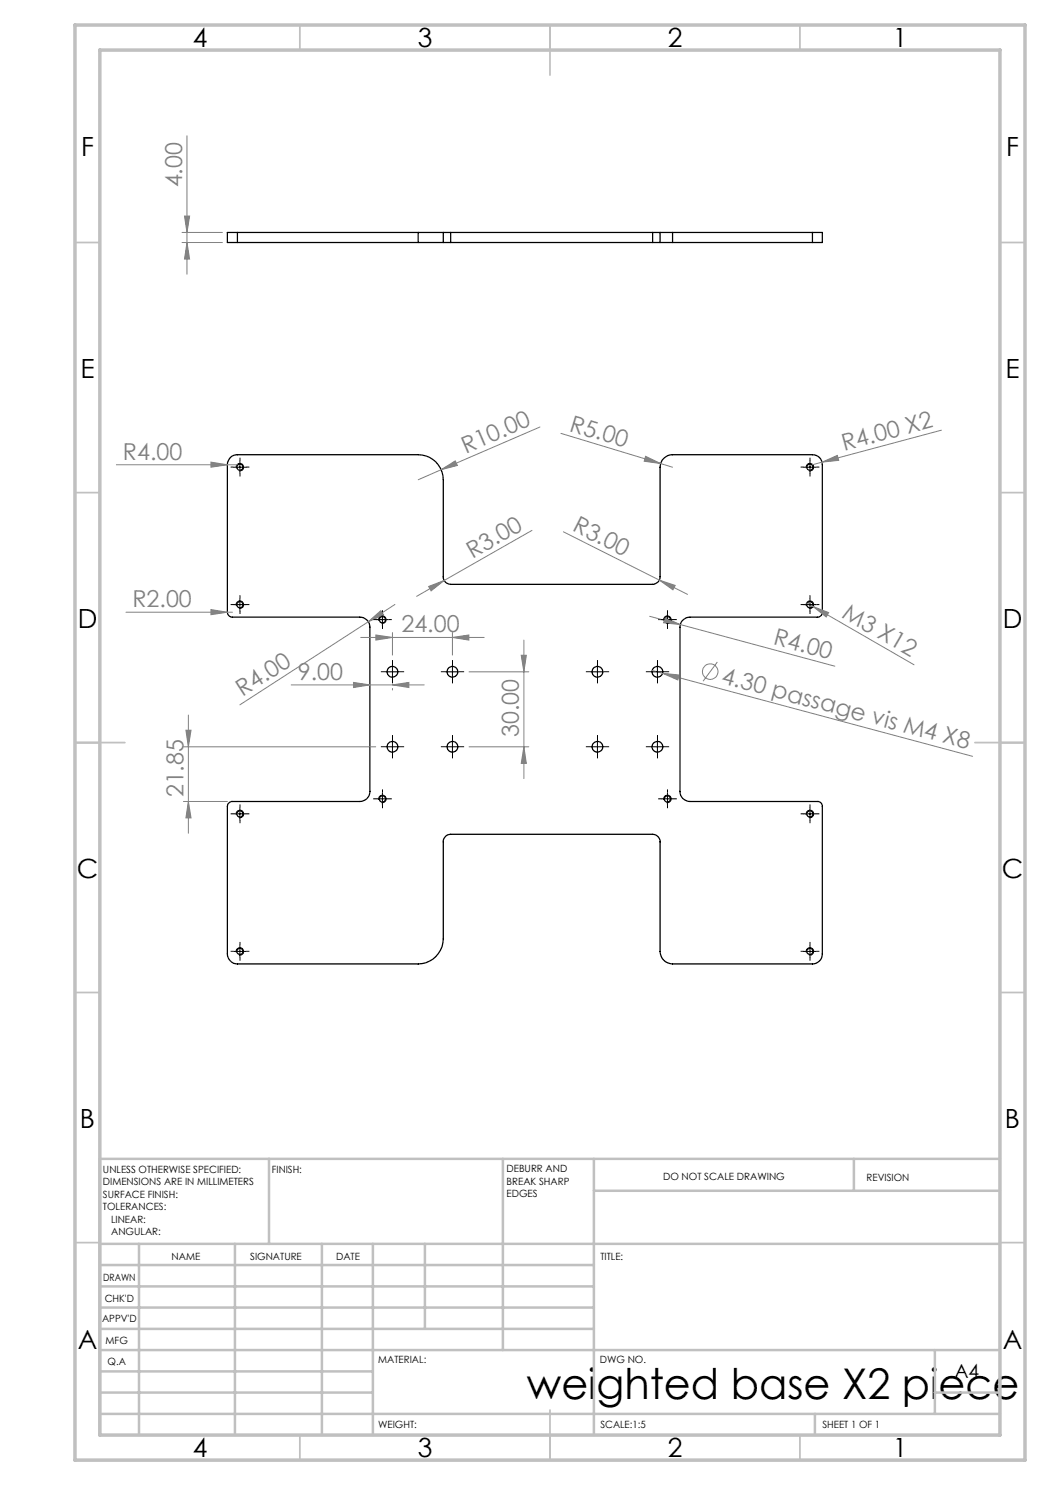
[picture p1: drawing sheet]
<svg xmlns="http://www.w3.org/2000/svg" width="210mm" height="297mm" viewBox="0 0 210 297" stroke-linecap="round" stroke-linejoin="round" font-family="sans-serif">
<g fill="none" stroke="#000" stroke-width=".25">
<path d="M47.5 46.5h-2v2h2M47.5 48.5h36.1M47.5 46.5v2M47.5 46.5h36.1M83.6 48.5h5.1M83.6 46.5h5.1M83.6 46.5v2M88.7 48.5h1.4M88.7 46.5h1.4M88.7 46.5v2M90.1 48.5h40.4M90.1 46.5h40.4"/>
<path d="M90.1 46.5v2M130.5 48.5h1.5M130.5 46.5h1.5M130.5 46.5v2M132 48.5h2.5M132 46.5h2.5M132 46.5v2M134.5 48.5h28M134.5 46.5h28M134.5 46.5v2M162.5 46.5h2v2h-2M162.5 46.5v2"/>
<path d="M46.1 91.5a1.91 1.91 0 0 1 1.4-.6h36.1a5 5 0 0 1 5.1 5.1v19.4a1.51 1.51 0 0 0 1.4 1.5h40.4a1.51 1.51 0 0 0 1.5-1.5v-22a2.53 2.53 0 0 1 2.5-2.5h28a1.93 1.93 0 0 1 2 2.1v29.4a.96 .96 0 0 1-1 1h-25.5a1.99 1.99 0 0 0-2 2v32.9a1.99 1.99 0 0 0 2 2h25.5a.96 .96 0 0 1 1 1v29.5a1.99 1.99 0 0 1-2 2h-28a2.53 2.53 0 0 1-2.5-2.5v-21.9a1.51 1.51 0 0 0-1.5-1.5h-40.4a1.51 1.51 0 0 0-1.4 1.5v19.4a5.1 5.1 0 0 1-5.1 5h-36.1a2.05 2.05 0 0 1-2-2v-29.5a1.02 1.02 0 0 1 1-1h25.5a1.99 1.99 0 0 0 2-2v-32.9a1.99 1.99 0 0 0-2-2h-25.5a1.02 1.02 0 0 1-1-1v-29.4l.1-.8z"/>
<circle cx="48" cy="93.4" r=".63"/>
<circle cx="162" cy="93.4" r=".62"/>
<circle cx="48" cy="120.9" r=".63"/>
<circle cx="76.5" cy="123.9" r=".63"/>
<circle cx="78.5" cy="134.4" r="1.07"/>
<circle cx="90.5" cy="134.4" r="1.07"/>
<circle cx="119.5" cy="134.4" r="1.07"/>
<circle cx="131.5" cy="134.4" r="1.08"/>
<circle cx="133.5" cy="123.9" r=".62"/>
<circle cx="162" cy="120.9" r=".62"/>
<circle cx="76.5" cy="159.8" r=".63"/>
<circle cx="78.5" cy="149.4" r="1.07"/>
<circle cx="90.5" cy="149.4" r="1.07"/>
<circle cx="119.5" cy="149.4" r="1.07"/>
<circle cx="131.5" cy="149.4" r="1.08"/>
<circle cx="133.5" cy="159.8" r=".62"/>
<circle cx="48" cy="162.8" r=".63"/>
<circle cx="162" cy="162.8" r=".62"/>
<circle cx="48" cy="190.3" r=".62"/>
<circle cx="162" cy="190.3" r=".61"/>
</g>
<g fill="none" stroke="#808080" stroke-width=".2">
<path d="M37.4 27.2v27.7M36.4 46.5h8.1M36.4 48.5h8.1M36.9 43.2h1l-.5 3.3zM37.4 48.5l.5 3.3h-1zM23.3 93h24.2M42.2 92.4l3.3 .6-3.3 .4zM88.2 93.9l2.9-1.7 .4 .9zM88.2 93.9l-4.6 2.1M108 85.4l-19.8 8.5M112.2 86.7l19.9 6M129.1 91.3l3 1.4-3.3-.5z"/>
<path d="M132.1 92.7l2.4 .7M164.4 92.4l3.1-1.3 .2 1zM164.4 92.4l-1.9 .6M188.3 86l-23.9 6.4M85.7 117.3l3.1-1.2-2.6 2.1zM88.8 116.1l-5.5 3.2M106.4 106.1l-17.6 10M112.7 106.4l19.2 9.6M131.9 116l3.1 1.1-.4 .9zM131.9 116l5.6 2.9M25.2 122.4h21.3M42.2 121.9l3.3 .5-3.3 .5z"/>
<path d="M58.2 137h26.6M70.7 136.5l3.3 .5-3.3 .5zM72.1 127.5h24.7M73.7 124.4l2.5-2.3 .5 .9zM73.7 124.4l-25.7 16.6M75.2 127l3.3 .5-3.3 .5zM78.5 137l3.3-.5v1zM78.5 126.5v4.5M78.5 137.7v.3M79 120.9l-5.3 3.5M90.5 127.5l3.3-.5v1zM90.5 126.5v4.5"/>
<path d="M93.8 134.4h12M104.2 131.1h1.1l-.5 3.3zM104.8 128v27.7M129.9 123.3l6.2 1.6M130.5 134.1l2 .6M132.5 134.7l3.4 .3-.3 1zM132.5 134.7l62 16.6M133 123.6l3.1 1.3-3.4-.3zM136.1 124.9l30.9 8.3M143.5 132.4l-2.9 3.8M161.3 120.6l1.3 .7M162.6 121.3l3.1 1.2-.5 .9z"/>
<path d="M162.6 121.3l20.2 11.7M36.7 149.4h38.4M37.2 146h1l-.5 3.4zM37.7 143v23.6M93.8 149.4h12M104.8 149.4l.5 3.3h-1.1zM36.7 160.3h8.8M37.7 160.3l.5 3.3h-1z"/>
<circle cx="142" cy="134.3" r="1.55"/>
</g>
<g fill="none" stroke="#000" stroke-width=".2">
<path d="M46.7 93.4h2.5M47.3 93.6a.74 .74 0 0 1 .6-.9 .74 .74 0 0 1 .8 .8 .74 .74 0 0 1-.9 .7M48 92.2v2.5M160.7 93.4h2.5M161.3 93.6a.75 .75 0 0 1 .6-.9 .75 .75 0 0 1 .8 .8 .75 .75 0 0 1-.9 .7M162 92.2v2.5M48 119.7v2.5M162 119.7v2.5M46.7 120.9h2.5M47.3 121.1a.75 .75 0 0 1 .6-.9 .75 .75 0 0 1 .8 .8 .75 .75 0 0 1-.9 .7M75.2 123.9h2.5M75.7 124.1a.76 .76 0 0 1 .7-.9 .76 .76 0 0 1 .8 .8 .76 .76 0 0 1-.9 .7"/>
<path d="M76.5 122.7v2.5M77.2 134.4h2.5M78.5 133.1v2.5M89.2 134.4h2.5M90.5 133.1v2.5M118.2 134.4h2.5M119.5 133.1v2.5M130.2 134.4h2.5M131.5 133.1v2.5M132.2 123.9h2.5M132.8 124.1a.76 .76 0 0 1 .6-.9 .76 .76 0 0 1 .8 .8 .76 .76 0 0 1-.9 .7M133.5 122.7v2.5"/>
<path d="M160.7 120.9h2.5M161.3 121.1a.76 .76 0 0 1 .6-.9 .76 .76 0 0 1 .8 .8 .76 .76 0 0 1-.9 .7M75.2 159.8h2.5M75.7 160a.76 .76 0 0 1 .7-1 .76 .76 0 0 1 .8 .8 .76 .76 0 0 1-.9 .7M76.5 158.5v2.5M77.2 149.4h2.5M78.5 148.1v2.5M89.2 149.4h2.5M90.5 148.1v2.5M118.2 149.4h2.5M119.5 148.1v2.5M130.2 149.4h2.5"/>
<path d="M131.5 148.1v2.5M132.2 159.8h2.5M132.8 160a.76 .76 0 0 1 .6-1 .76 .76 0 0 1 .8 .8 .76 .76 0 0 1-.9 .7M133.5 158.5v2.5M46.7 162.8h2.5M47.3 163a.75 .75 0 0 1 .6-1 .75 .75 0 0 1 .8 .9 .75 .75 0 0 1-.9 .6M48 161.5v2.5M160.7 162.8h2.5M161.3 163a.76 .76 0 0 1 .6-1 .76 .76 0 0 1 .8 .8 .76 .76 0 0 1-.9 .7M162 161.5v2.5M46.7 190.3h2.5M47.3 190.5a.74 .74 0 0 1 .6-1 .74 .74 0 0 1 .8 .8 .74 .74 0 0 1-.9 .7"/>
<path d="M48 189.1v2.4M160.7 190.3h2.5M161.3 190.5a.75 .75 0 0 1 .6-1 .75 .75 0 0 1 .8 .8 .75 .75 0 0 1-.9 .7M162 189.1v2.4"/>
</g>
<g fill="none" stroke="#000" stroke-width=".2" stroke-dasharray="15.2 1.3 1.3 1.3" stroke-linecap="butt">
<path d="M46.8 93.4h-.7M48 92.2v-.7M48 94.7v.6M49.2 93.4h.7M160.8 93.4h-.7M162 92.2v-.7M162 94.7v.6M163.2 93.4h.7M48 119.7v-.7M162 119.7v-.7M46.8 120.9h-.7M48 122.2v.6"/>
<path d="M49.2 120.9h.7M75.3 123.9h-.7M76.5 122.7v-.7M76.5 125.2v.6M77.3 134.3h-1.1M77.8 123.9h.6M78.5 133.1v-1.1M78.5 135.6v1.1M79.8 134.3h1M89.2 134.3h-1M90.5 133.1v-1.1M90.5 135.6v1.1"/>
<path d="M91.7 134.3h1.1M118.2 134.3h-1M119.5 133.1v-1.1M119.5 135.6v1.1M120.8 134.3h1M130.2 134.3h-1M131.5 133.1v-1.1M131.5 135.6v1.1M132.2 123.9h-.6M132.7 134.3h1.1M133.5 122.7v-.7M133.5 125.2v.6"/>
<path d="M134.7 123.9h.7M160.8 120.9h-.7M162 122.2v.6M163.2 120.9h.7M75.3 159.8h-.7M76.5 158.5v-.6M77.3 149.3h-1.1M77.8 159.8h.6M78.5 148.1v-1.1M78.5 150.6v1.1M79.8 149.3h1M89.2 149.3h-1"/>
<path d="M90.5 148.1v-1.1M90.5 150.6v1.1M91.7 149.3h1.1M118.2 149.3h-1M119.5 148.1v-1.1M119.5 150.6v1.1M120.8 149.3h1M130.2 149.3h-1M131.5 148.1v-1.1M131.5 150.6v1.1M132.2 159.8h-.6M132.7 149.3h1.1"/>
<path d="M133.5 158.5v-.6M134.7 159.8h.7M46.8 162.8h-.7M48 161.5v-.6M48 164v.6M49.2 162.8h.7M76.5 161v.6M133.5 161v.6M160.8 162.8h-.7M162 161.5v-.6M162 164v.6M163.2 162.8h.7"/>
<path d="M46.8 190.3h-.7M48 189v-.6M48 191.5v.6M49.2 190.3h.7M160.8 190.3h-.7M162 189v-.6M162 191.5v.6M163.2 190.3h.7"/>
</g>
<g fill="none" stroke="#c0c0c0" stroke-width=".35">
<path d="M60 5v5M110 5v10M160 5v5M15 48.5h5M200 48.5h5M15 98.5h5M200 98.5h5M15 148.5h10M195 148.5h10M15 198.5h5M200 198.5h5M15 248.5h5"/>
<path d="M200 248.5h5M60 287v5M110 282v10M160 287v5"/>
</g>
<g fill="none" stroke="#c0c0c0" stroke-width=".5">
<path d="M53.8 231.8v17M100.6 231.8v38.2M118.8 231.8v55.2M118.8 238.2h81.2M170.8 231.8v6.4M200 231.8h-180v55.2M20 248.8h180M20 257.3h98.8M20 253h98.8M27.8 248.8v38.2M47 248.8v38.2M64.4 248.8v38.2"/>
<path d="M74.6 248.8v38.2M85 248.8v17M20 265.8h98.8M20 261.5h98.8M20 278.5h54.6M20 274.3h54.6M20 270h180M187 278.5h13M187 270v12.8M20 282.8h180M163 282.8v4.2"/>
</g>
<path d="M15 5h190v287h-190zM20 10h180v277h-180z" fill="none" stroke="#c0c0c0" stroke-width=".7"/>
<g fill="#808080">
<path d="M131.9 116l3.1 1.1-.4 .9z"/>
<path d="M129.1 91.3l3 1.4-3.3-.5z"/>
<path d="M42.2 92.4l3.3 .6-3.3 .4z"/>
<path d="M42.2 121.9l3.3 .5-3.3 .5z"/>
<path d="M164.4 92.4l3.1-1.3 .2 1z"/>
<path d="M88.2 93.9l2.9-1.7 .4 .9z"/>
<path d="M85.7 117.3l3.1-1.2-2.6 2.1z"/>
<path d="M73.7 124.4l2.5-2.3 .5 .9z"/>
<path d="M162.6 121.3l3.1 1.2-.5 .9z"/>
<path d="M133 123.6l3.1 1.3-3.4-.3z"/>
<path d="M132.5 134.7l3.4 .3-.3 1z"/>
<path d="M78.5 137l3.3-.5v1zM70.7 136.5l3.3 .5-3.3 .5z"/>
<path d="M75.2 127l3.3 .5-3.3 .5zM90.5 127.5l3.3-.5v1z"/>
<path d="M104.2 131.1h1.1l-.5 3.3zM104.8 149.4l.5 3.3h-1.1zM37.2 146h1l-.5 3.4zM37.7 160.3l.5 3.3h-1z"/>
<path d="M36.9 43.2h1l-.5 3.3zM37.4 48.5l.5 3.3h-1z"/>
</g>
<text font-size="8.5" x="105.4" y="279.7">weighted base X2 piece</text>
<g font-size="5.3">
<text x="38.5" y="9.5">4</text>
<text x="83.5" y="9.5">3</text>
<text x="133.6" y="9.5">2</text>
<text x="178.6" y="9.5">1</text>
<text x="16.2" y="31.3">F</text>
<text x="201.2" y="31.3">F</text>
<text x="16.1" y="75.5">E</text>
<text x="201.1" y="75.5">E</text>
<text x="15.5" y="125.5">D</text>
<text x="200.5" y="125.5">D</text>
<text x="15.4" y="175.5">C</text>
<text x="200.4" y="175.5">C</text>
<text x="16" y="225.5">B</text>
<text x="201" y="225.5">B</text>
<text x="15.5" y="269.8">A</text>
<text x="200.5" y="269.8">A</text>
<text x="38.5" y="291.5">4</text>
<text x="83.5" y="291.5">3</text>
<text x="133.6" y="291.5">2</text>
<text x="178.6" y="291.5">1</text>
</g>
<g font-size="4.7" fill="#808080">
<text x="36.4" y="37.5" transform="rotate(-90 36.4 37.5)">4.00</text>
<text x="113.7" y="86.1" transform="rotate(17 113.7 86.1)">R5.00</text>
<text x="24.6" y="91.9">R4.00</text>
<text x="93.1" y="90.7" transform="rotate(-23 93.1 90.7)">R10.00</text>
<text x="168.8" y="90.2" transform="rotate(-15 168.8 90.2)">R4.00 X2</text>
<text x="114.3" y="106" transform="rotate(27 114.3 106)">R3.00</text>
<text x="94.5" y="111.8" transform="rotate(-30 94.5 111.8)">R3.00</text>
<text x="26.5" y="121.5">R2.00</text>
<text x="168.2" y="123.4" transform="rotate(30 168.2 123.4)">M3 X12</text>
<text x="80.3" y="126.5">24.00</text>
<text x="154.5" y="128.8" transform="rotate(15 154.5 128.8)">R4.00</text>
<text x="59.6" y="136">9.00</text>
<text x="144.1" y="136.6" transform="rotate(15 144.1 136.6)">4.30 passage vis M4 X8</text>
<text x="48.5" y="139.4" transform="rotate(-33 48.5 139.4)">R4.00</text>
<text x="103.8" y="147.4" transform="rotate(-90 103.8 147.4)">30.00</text>
<text x="36.7" y="159.5" transform="rotate(-90 36.7 159.5)">21.85</text>
</g>
<text font-size="3.9" x="190.9" y="275.5">A4</text>
<g font-size="2">
<text x="20.6" y="234.6">UNLESS OTHERWISE SPECIFIED:</text>
<text x="20.6" y="237.1">DIMENSIONS ARE IN MILLIMETERS</text>
<text x="20.6" y="239.6">SURFACE FINISH:</text>
<text x="54.4" y="234.6">FINISH:</text>
<text x="101.3" y="234.5">DEBURR AND</text>
<text x="101.3" y="237">BREAK SHARP</text>
<text x="101.3" y="239.5">EDGES</text>
<text x="132.6" y="236">DO NOT SCALE DRAWING</text>
<text x="173.3" y="236.2">REVISION</text>
<text x="20.6" y="242.1">TOLERANCES:</text>
<text x="22.2" y="244.6">LINEAR:</text>
<text x="22.2" y="247.1">ANGULAR:</text>
<text x="34.3" y="252">NAME</text>
<text x="50" y="251.9">SIGNATURE</text>
<text x="67.2" y="251.9">DATE</text>
<text x="120.1" y="251.9">TITLE:</text>
<text x="20.6" y="256.1">DRAWN</text>
<text x="20.9" y="260.3">CHK'D</text>
<text x="20.4" y="264.4">APPV'D</text>
<text x="21.1" y="268.8">MFG</text>
<text x="21.5" y="273">Q.A</text>
<text x="75.6" y="272.5">MATERIAL:</text>
<text x="120" y="272.5">DWG NO.</text>
<text x="75.6" y="285.5">WEIGHT:</text>
<text x="120.1" y="285.6">SCALE:1:5</text>
<text x="164.5" y="285.6">SHEET 1 OF 1</text>
</g>
</svg>
